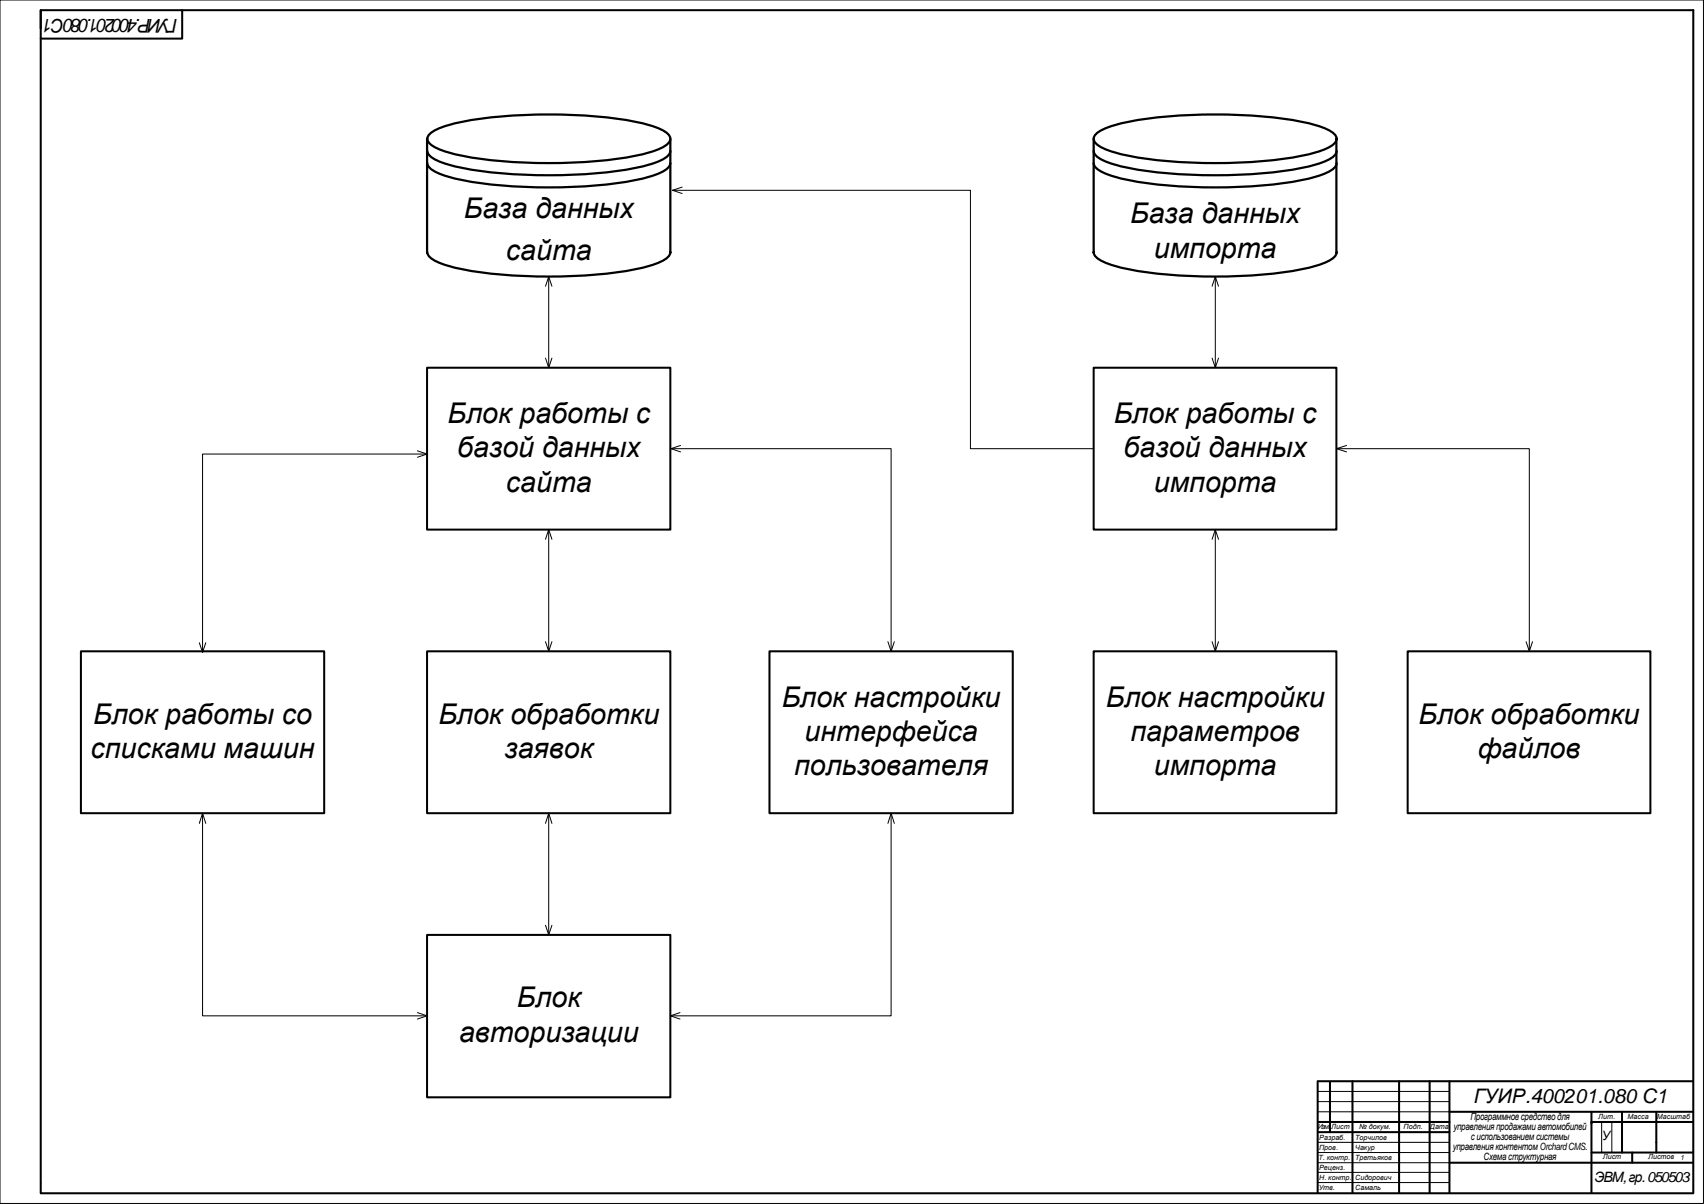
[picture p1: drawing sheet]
<svg xmlns="http://www.w3.org/2000/svg" width="841mm" height="594mm" viewBox="0 0 841 594" stroke-linecap="round" stroke-linejoin="round" font-family="sans-serif">
<g fill="none" stroke="#000" stroke-width="1">
<path d="M20 14v-9h816v584M20 5v579M90 5v14h-70M651 534v55M651 534h185M657 534v25M668 534v55M691 534v55M706 534v55M716 534v55M651 554h65M651 559h65"/>
<path d="M716 549h120M786 549v40M786 554h50M801 549v20M818 549v20M716 574h120M786 569h50M806 569v5M20 584v5h816"/>
</g>
<path d="M0 0h841v594h-841zM651 539h65M651 544h65M651 549h65M791 554v15M796 554v15M651 564h65M651 569h65M651 574h65M651 579h65M651 584h65" fill="none" stroke="#000" stroke-width=".49"/>
<path d="M380 321h120v80h-120z" fill-rule="evenodd" fill="#fff"/>
<path d="M380 321h120v80h-120z" fill="none" stroke="#000" stroke-width="1"/>
<path d="M40 321h120v80h-120z" fill-rule="evenodd" fill="#fff"/>
<path d="M40 321h120v80h-120z" fill="none" stroke="#000" stroke-width="1"/>
<path d="M211 461h120v81h-120z" fill-rule="evenodd" fill="#fff"/>
<path d="M211 461h120v81h-120z" fill="none" stroke="#000" stroke-width="1"/>
<path d="M211 182h120v79h-120z" fill-rule="evenodd" fill="#fff"/>
<path d="M211 182h120v79h-120z" fill="none" stroke="#000" stroke-width="1"/>
<path d="M211 321h120v80h-120z" fill-rule="evenodd" fill="#fff"/>
<path d="M211 321h120v80h-120z" fill="none" stroke="#000" stroke-width="1"/>
<path d="M336 220l-5 1 5 2M331 221h109v100M438 317l2 4 2-4M98 406l2-5 2 5M100 401v100h111M438 406l2-5 2 5M440 401v100h-109M206 500l5 1-5 2M336 500l-5 1 5 2" fill="none" stroke="#000" stroke-width=".49"/>
<path d="M212 66a54 54 0 0 1 25-7 242 242 0 0 1 84 3 15 15 0 0 1 10 6v56a10 10 0 0 1-8 7 225 225 0 0 1-79 4l-10-1a50 50 0 0 1-22-7l-1-2v-56z" fill-rule="evenodd" fill="#fff"/>
<path d="M211 74a10 10 0 0 0 8 7 225 225 0 0 0 79 4l10-1a50 50 0 0 0 22-7l1-3M331 68a10 10 0 0 1-8 7 225 225 0 0 1-79 4l-10-1a50 50 0 0 1-22-7 4 4 0 0 1-1-4 4 4 0 0 1 3-2 120 120 0 0 1 45-8 194 194 0 0 1 66 6 8 8 0 0 1 6 6v55a10 10 0 0 1-8 7 225 225 0 0 1-79 4l-10-1a50 50 0 0 1-22-7l-1-2v-56M211 81a10 10 0 0 0 8 6 225 225 0 0 0 79 4l10-1a50 50 0 0 0 22-7l1-2" fill="none" stroke="#000" stroke-width="1.1"/>
<path d="M695 321h120v80h-120z" fill-rule="evenodd" fill="#fff"/>
<path d="M695 321h120v80h-120z" fill="none" stroke="#000" stroke-width="1"/>
<path d="M540 321h120v80h-120z" fill-rule="evenodd" fill="#fff"/>
<path d="M540 321h120v80h-120z" fill="none" stroke="#000" stroke-width="1"/>
<path d="M541 66a54 54 0 0 1 25-7 242 242 0 0 1 84 3 15 15 0 0 1 10 6v56a10 10 0 0 1-8 7 225 225 0 0 1-79 4l-10-1a50 50 0 0 1-22-7l-1-3v-56z" fill-rule="evenodd" fill="#fff"/>
<path d="M540 68a10 10 0 0 0 8 7 225 225 0 0 0 79 4l10-1a50 50 0 0 0 22-7 4 4 0 0 0 1-4 4 4 0 0 0-3-2 120 120 0 0 0-45-8 194 194 0 0 0-66 6 7 7 0 0 0-6 6v55a10 10 0 0 0 8 7 225 225 0 0 0 79 4l10-1a50 50 0 0 0 22-7l1-3v-55M540 74a10 10 0 0 0 8 7 225 225 0 0 0 79 4l10-1a50 50 0 0 0 22-7l1-3M540 81a10 10 0 0 0 8 6 225 225 0 0 0 79 4l10-1a50 50 0 0 0 22-7l1-2" fill="none" stroke="#000" stroke-width="1.1"/>
<path d="M540 182h120v79h-120z" fill-rule="evenodd" fill="#fff"/>
<path d="M540 182h120v79h-120z" fill="none" stroke="#000" stroke-width="1"/>
<g fill="none" stroke="#000" stroke-width=".49">
<path d="M332 94h147v127h61M337 92l-5 2 5 2M271 137v45M600 137v45M269 141l2-4 2 4M598 141l2-4 2 4M269 177l2 5 2-5M598 177l2 5 2-5M665 220l-5 1 5 2M206 223l5 1-5 2M211 224h-111v98M660 221h95v100"/>
<path d="M269 266l2-5 2 5M271 261v60M598 266l2-5 2 5M600 261v60M98 317l2 5 2-5M269 317l2 4 2-4M598 317l2 4 2-4M754 317l1 4 2-4M269 406l2-5 2 5M271 401v60M269 457l2 4 2-4"/>
</g>
<g font-size="14.1">
<text x="229" y="108">База данных</text>
<text x="558" y="110">База данных</text>
<text x="250" y="128">сайта</text>
<text x="570" y="127">импорта</text>
<text x="221" y="209">Блок работы с</text>
<text x="550" y="209">Блок работы с</text>
<text x="226" y="226">базой данных</text>
<text x="555" y="226">базой данных</text>
<text x="250" y="243">сайта</text>
<text x="570" y="243">импорта</text>
<text x="386" y="349">Блок настройки</text>
<text x="546" y="349">Блок настройки</text>
<text x="46" y="357">Блок работы со</text>
<text x="216" y="357">Блок обработки</text>
<text x="700" y="357">Блок обработки</text>
<text x="397" y="366">интерфейса</text>
<text x="558" y="366">параметров</text>
<text x="45" y="374">списками машин</text>
<text x="249" y="374">заявок</text>
<text x="730" y="374">файлов</text>
<text x="392" y="383">пользователя</text>
<text x="570" y="383">импорта</text>
<text x="255" y="497">Блок</text>
<text x="227" y="514">авторизации</text>
</g>
<text font-size="9.9" x="728" y="544">ГУИР.400201.080 C1</text>
<text font-size="9.3" x="88" y="9" transform="rotate(-180 88 9)">ГУИР.400201.080С1</text>
<text font-size="7.1" x="787" y="584">ЭВМ,гр.050503</text>
<text font-size="6.3" x="791" y="563">У</text>
<g font-size="4.9">
<text x="718" y="558">управленияпродажамиавтомобилей</text>
<text x="726" y="553">Программноесредстводля</text>
<text x="726" y="563">сиспользованиемсистемы</text>
<text x="717" y="568">управленияконтентомOrchardCMS.</text>
<text x="733" y="573">Схемаструктурная</text>
</g>
<g font-size="3.5">
<text x="651" y="557">Изм.</text>
<text x="657" y="557">Лист</text>
<text x="671" y="557">№ докум.</text>
<text x="693" y="557">Подп.</text>
<text x="706" y="557">Дата</text>
<text x="789" y="552">Лит.</text>
<text x="804" y="552">Масса</text>
<text x="818" y="552">Масштаб</text>
<text x="651" y="562">Разраб.</text>
<text x="669" y="563">Торчилов</text>
<text x="651" y="567">Пров.</text>
<text x="669" y="567">Чакур</text>
<text x="651" y="573">Т. контр.</text>
<text x="669" y="573">Третьяков</text>
<text x="791" y="572">Лист</text>
<text x="814" y="572">Листов</text>
<text x="830" y="572">1</text>
<text x="651" y="577">Реценз.</text>
<text x="651" y="588">Утв.</text>
<text x="651" y="582">Н. контр.</text>
<text x="669" y="583">Сидорович</text>
<text x="669" y="588">Самаль</text>
</g>
</svg>
